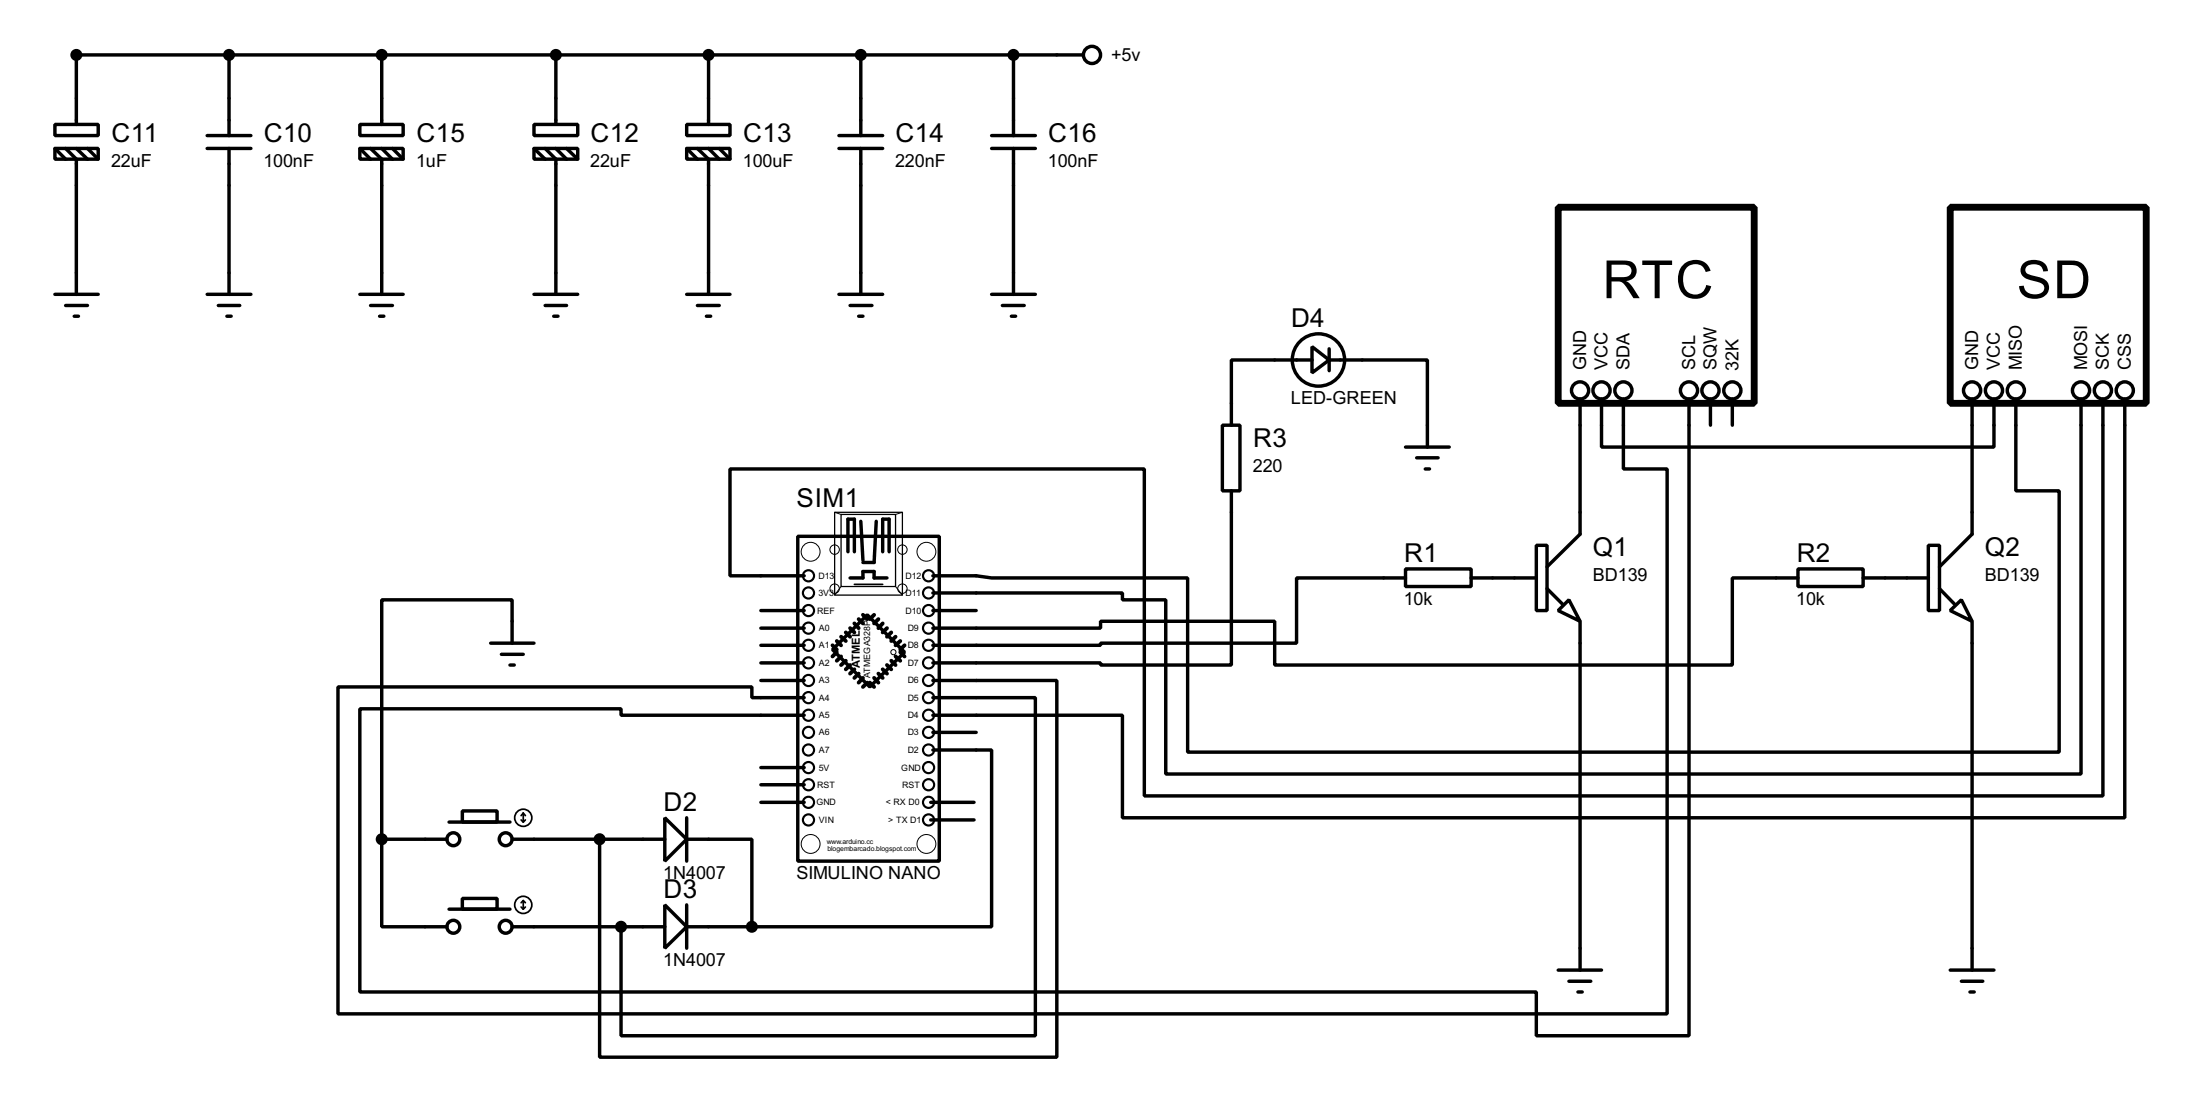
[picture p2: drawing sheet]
<svg xmlns="http://www.w3.org/2000/svg" width="256mm" height="129mm" viewBox="0 0 256 129" stroke-linecap="round" stroke-linejoin="round" font-family="sans-serif">
<g fill="none" stroke="#000" stroke-width=".4">
<path d="M6.4 14.5h5.1v1.3h-5.1zM6.4 17.3h5.1v1.3h-5.1zM6.4 17.3l1.3 1.3M7.7 17.3l1.2 1.3v15.7M8.9 17.3l1.3 1.3M10.2 17.3l1.3 1.3M24.2 15.8h5.1M24.2 17.3h5.1M26.7 6.4v9.4M26.7 17.3v17M42 14.5h5v1.3h-5zM42 17.3h5v1.3h-5z"/>
<path d="M42 17.3l1.2 1.3M43.2 17.3l1.3 1.3v15.7M44.5 6.4v8.1M44.5 17.3l1.3 1.3M45.8 17.3l1.2 1.3M62.3 14.5h5.1v1.3h-5.1zM62.3 17.3h5.1v1.3h-5.1zM62.3 17.3l1.3 1.3M63.6 17.3l1.2 1.3v15.7M64.8 6.4v8.1M64.8 17.3l1.3 1.3M66.1 17.3l1.3 1.3"/>
<path d="M80.1 14.5h5v1.3h-5zM80.1 17.3h5v1.3h-5zM80.1 17.3l1.2 1.3M81.3 17.3l1.3 1.3v15.7M82.6 6.4v8.1M82.6 17.3l1.3 1.3M83.9 17.3l1.2 1.3M97.8 15.8h5.1M97.8 17.3h5.1M100.4 6.4v9.4M100.4 17.3v17M115.6 15.8h5.1"/>
<path d="M115.6 17.3h5.1M118.2 6.4v9.4M118.2 17.3v17M126.3 6.4h-117.4v8.1M6.4 34.3h5.1M7.7 35.6h2.5M8.7 36.9h.5M24.2 34.3h5.1M25.5 35.6h2.5M26.5 36.9h.5M42 34.3h5M43.2 35.6h2.6"/>
<path d="M44.3 36.9h.5M62.3 34.3h5.1M63.6 35.6h2.5M64.6 36.9h.5M80.1 34.3h5M81.3 35.6h2.6M82.4 36.9h.5M97.8 34.3h5.1M99.1 35.6h2.6M100.1 36.9h.5M115.6 34.3h5.1M116.9 35.6h2.5"/>
<path d="M117.9 36.9h.5M142.5 49.6h2.1v7.6h-2.1zM143.6 57.2v20.3h-15.3v-.2h-19.5M153 40.4l2 1.6-2 1.5zM153 42h-9.4v7.6M155 42h11.4v10.1M155 40.7v2.5M163.9 52.1h5.1M165.2 53.4h2.5M166.2 54.7h.5M184.2 46.5v15.8l-3.8 3.8M186.7 46.5v5.6h45.8v-5.6"/>
<path d="M189.3 46.5v8.2h5.1v63.5h-155v-38.1h48.3v1.2h6.1M196.9 46.5v74.2h-17.8v-5.1h-137.1v-33h30.4v.8h21.4M199.4 46.5v3.1M202 46.5v3.1M229.9 46.5v15.8l-3.8 3.8M235 46.5v10.7h5.1v30.5h-101.6v-20.3h-22.9l-1.8-.3h-5M242.6 46.5v43.7h-106.7v-20.3h-5v-.8h-22.1M245.2 46.5v46.3h-111.8v-38.1h-48.3v12.4h8.7M247.7 46.5v48.8h-116.8v-11.9h-22.1M57.2 75h5.1M58.5 76.3h2.5M59.5 77.5h.5"/>
<path d="M59.7 75v-5.1h-15.2v27.9M88.7 79.3h5.1M88.7 75.2h5.1M88.7 73.2h5.1M88.7 71.2h5.1M88.7 77.3h5.1M93 62.5h16.5v37.9h-16.5zM97.1 75.7l4-4 4.4 4.3-4.1 4.1zM98.9 64.3v-3.8h.7v3.8M99.1 67.4h1.5v-.8h1.3v.8h1.5M100.4 60.8l.2 4.5M102.2 60.8l-.3 4.8h-1.3"/>
<path d="M102.9 64.3v-3.8h.8v3.8M108.8 79.3h14.4v43.9h-53.3v-25.4M108.8 71.2h5M163.9 66.3h7.6v2.1h-7.6zM163.9 67.4h-12.7v7.6h-22.9v.2h-19.5M171.5 67.4h7.6M179.1 63.6h1.3v7.6h-1.3zM180.4 68.6l1.8 1.8M182.9 69.9l1.3 2.5-2.5-1.2zM184.2 72.4v40.7M209.6 66.3h7.6v2.1h-7.6zM209.6 67.4h-7.6v10.1h-53.4v-5.1h-20.3v.8h-19.5"/>
<path d="M217.2 67.4h7.6M224.8 63.6h1.3v7.6h-1.3zM226.1 68.6l1.8 1.8M227.4 71.2l1.3-1.3 1.2 2.5zM229.9 72.4v40.7M44.5 97.8v10.2h7.6M44.5 97.8h7.6M52.4 95.8h7.1M53.9 94.5h4.1v1.3h-4.1zM59.7 97.8h17.8M77.5 95.3l2.6 2.5-2.6 2.6zM80.1 97.8h7.6v10.2"/>
<path d="M80.1 95.3v5.1M88.7 93.5h5.1M88.7 91.5h5.1M88.7 89.5h5.1M108.5 93.5h5.1M108.5 95.6h5.1M108.8 87.4h6.8v20.6h-27.9M108.8 81.3h11.9v39.4h-48.3v-12.7M108.8 85.4h5M52.4 106h7.1M53.9 104.7h4.1v1.3h-4.1zM59.7 108h17.8"/>
<path d="M77.5 105.5l2.6 2.5-2.6 2.5zM80.1 108h7.6M80.1 105.5v5M181.7 113.1h5M182.9 114.4h2.6M184 115.6h.5M227.4 113.1h5.1M228.7 114.4h2.5M229.7 115.6h.5"/>
<circle cx="127.3" cy="6.4" r="1"/>
<circle cx="153.7" cy="42" r="3.1"/>
<circle cx="184.2" cy="45.5" r="1"/>
<circle cx="186.7" cy="45.5" r="1"/>
<circle cx="189.2" cy="45.5" r="1"/>
<circle cx="196.9" cy="45.5" r="1"/>
<circle cx="199.4" cy="45.5" r="1"/>
<circle cx="201.9" cy="45.5" r="1"/>
<circle cx="229.9" cy="45.5" r="1"/>
<circle cx="232.4" cy="45.5" r="1"/>
<circle cx="235" cy="45.5" r="1"/>
<circle cx="242.6" cy="45.5" r="1"/>
<circle cx="245.1" cy="45.5" r="1"/>
<circle cx="247.7" cy="45.5" r="1"/>
<circle cx="52.8" cy="97.8" r=".75"/>
<circle cx="58.9" cy="97.8" r=".75"/>
<circle cx="52.8" cy="108" r=".75"/>
<circle cx="58.9" cy="108" r=".75"/>
</g>
<g fill="#000" stroke="#000" stroke-width=".4">
<circle cx="8.9" cy="6.4" r=".5"/>
<circle cx="26.7" cy="6.4" r=".5"/>
<circle cx="44.5" cy="6.4" r=".5"/>
<circle cx="64.8" cy="6.4" r=".5"/>
<circle cx="82.6" cy="6.4" r=".5"/>
<circle cx="100.3" cy="6.4" r=".5"/>
<circle cx="118.1" cy="6.4" r=".5"/>
<circle cx="44.5" cy="97.8" r=".5"/>
<circle cx="69.9" cy="97.8" r=".5"/>
<circle cx="72.4" cy="108" r=".5"/>
<circle cx="87.6" cy="108" r=".5"/>
</g>
<g fill="none" stroke="#000" stroke-width=".2">
<path d="M99.6 68.1h3.3M60.8 95.6l.2 .2M61 94.8v1M61 94.8l-.2 .3M61 94.8l.3 .3M61.3 95.6l-.3 .2M60.8 105.7l.2 .3M61 105v1M61 105l-.2 .2M61 105l.3 .2M61.3 105.7l-.3 .3"/>
<circle cx="61" cy="95.3" r="1"/>
<circle cx="61" cy="105.5" r="1"/>
</g>
<g fill="none" stroke="#000" stroke-width=".12">
<path d="M97.3 59.7l.8 .3M105.2 59.7l-.8 .3M98.1 68.4l-.8 1M104.4 68.4l.8 1"/>
<circle cx="94.5" cy="64.3" r="1.1"/>
<circle cx="97.3" cy="64.1" r=".55"/>
<circle cx="97.3" cy="68.6" r=".55"/>
<circle cx="104.1" cy="76" r=".3"/>
<circle cx="105.2" cy="68.6" r=".55"/>
<circle cx="105.2" cy="64.1" r=".55"/>
<circle cx="108" cy="64.3" r="1.1"/>
<circle cx="94.5" cy="98.4" r="1.1"/>
<circle cx="108" cy="98.4" r="1.1"/>
</g>
<path d="M97.3 59.7h7.9v9.7h-7.9zM98.1 60h6.3v8.4h-6.3z" fill="none" stroke="#000" stroke-width=".15"/>
<g fill="none" stroke="#000" stroke-width=".45">
<path d="M97.1 75.2l.5 .5M97.6 76l-.5 .5M97.6 74.7l.5 .5M98.1 76.5l-.5 .5M98.1 74.2l.5 .5M98.6 77l-.5 .5M98.6 73.7l.5 .5M99.1 77.5l-.5 .5M99.1 73.2l.5 .5M99.6 78l-.5 .5M99.6 72.7l.5 .5M100.1 78.5l-.5 .5"/>
<path d="M100.1 72.2l.5 .5M100.6 79l-.5 .6M100.6 71.7l.5 .5M101.1 79.6l-.5 .5M101.4 79.6l.5 .5M101.9 71.7l-.5 .5M101.9 79l.5 .6M102.4 72.2l-.5 .5M102.4 78.5l.5 .5M102.9 72.7l-.5 .5M102.9 78l.5 .5M103.4 73.2l-.5 .5"/>
<path d="M103.4 77.5l.5 .5M103.9 73.7l-.5 .5M103.9 77l.5 .5M104.4 74.2l-.5 .5M104.4 76.5l.6 .5M105 74.7l-.6 .5M105 76l.5 .5M105.5 75.2l-.5 .5"/>
</g>
<g fill="none" stroke="#000" stroke-width=".25">
<circle cx="94.2" cy="75.2" r=".65"/>
<circle cx="94.2" cy="77.3" r=".65"/>
<circle cx="94.2" cy="69.1" r=".65"/>
<circle cx="94.2" cy="67.1" r=".65"/>
<circle cx="94.2" cy="71.2" r=".65"/>
<circle cx="94.2" cy="79.3" r=".65"/>
<circle cx="94.2" cy="73.2" r=".65"/>
<circle cx="108.2" cy="73.2" r=".65"/>
<circle cx="108.2" cy="69.1" r=".65"/>
<circle cx="108.2" cy="67.1" r=".65"/>
<circle cx="108.2" cy="71.2" r=".65"/>
<circle cx="108.2" cy="79.3" r=".65"/>
<circle cx="108.2" cy="75.2" r=".65"/>
<circle cx="108.2" cy="77.3" r=".65"/>
<circle cx="94.2" cy="95.6" r=".65"/>
<circle cx="94.2" cy="83.4" r=".65"/>
<circle cx="94.2" cy="81.3" r=".65"/>
<circle cx="94.2" cy="89.5" r=".65"/>
<circle cx="94.2" cy="93.5" r=".65"/>
<circle cx="94.2" cy="87.4" r=".65"/>
<circle cx="94.2" cy="85.4" r=".65"/>
<circle cx="94.2" cy="91.5" r=".65"/>
<circle cx="108.2" cy="81.3" r=".65"/>
<circle cx="108.2" cy="93.5" r=".65"/>
<circle cx="108.2" cy="91.5" r=".65"/>
<circle cx="108.2" cy="87.4" r=".65"/>
<circle cx="108.2" cy="85.4" r=".65"/>
<circle cx="108.2" cy="83.4" r=".65"/>
<circle cx="108.2" cy="95.6" r=".65"/>
<circle cx="108.2" cy="89.5" r=".65"/>
</g>
<path d="M181.7 24.2h22.8v22.8h-22.8zM227.4 24.2h22.8v22.8h-22.8z" fill="none" stroke="#000" stroke-width=".8"/>
<g font-size="6.9">
<text x="186.8" y="34.7">RTC</text>
<text x="235.1" y="34.7">SD</text>
</g>
<g font-size="3.4">
<text x="13" y="16.6">C11</text>
<text x="30.8" y="16.6">C10</text>
<text x="48.6" y="16.6">C15</text>
<text x="68.9" y="16.6">C12</text>
<text x="86.7" y="16.6">C13</text>
<text x="104.4" y="16.6">C14</text>
<text x="122.2" y="16.6">C16</text>
<text x="150.5" y="38.1">D4</text>
<text x="146.1" y="52.1">R3</text>
<text x="92.9" y="59.1">SIM1</text>
<text x="163.7" y="65.5">R1</text>
<text x="185.7" y="64.8">Q1</text>
<text x="209.5" y="65.5">R2</text>
<text x="231.4" y="64.8">Q2</text>
<text x="77.4" y="94.5">D2</text>
<text x="77.4" y="104.7">D3</text>
</g>
<g font-size="2.4">
<text x="129.6" y="7.1">+5v</text>
<text x="13" y="19.5">22uF</text>
<text x="30.7" y="19.5">100nF</text>
<text x="48.5" y="19.5">1uF</text>
<text x="68.8" y="19.5">22uF</text>
<text x="86.6" y="19.5">100uF</text>
<text x="104.4" y="19.5">220nF</text>
<text x="122.2" y="19.5">100nF</text>
<text x="150.5" y="47.1">LED-GREEN</text>
<text x="184.9" y="43.2" transform="rotate(-90 184.9 43.2)">GND</text>
<text x="187.4" y="43.2" transform="rotate(-90 187.4 43.2)">VCC</text>
<text x="190" y="43.2" transform="rotate(-90 190 43.2)">SDA</text>
<text x="197.6" y="43.2" transform="rotate(-90 197.6 43.2)">SCL</text>
<text x="200.1" y="43.2" transform="rotate(-90 200.1 43.2)">SQW</text>
<text x="202.7" y="43.2" transform="rotate(-90 202.7 43.2)">32K</text>
<text x="230.6" y="43.2" transform="rotate(-90 230.6 43.2)">GND</text>
<text x="233.2" y="43.2" transform="rotate(-90 233.2 43.2)">VCC</text>
<text x="235.7" y="43.2" transform="rotate(-90 235.7 43.2)">MISO</text>
<text x="243.3" y="43.2" transform="rotate(-90 243.3 43.2)">MOSI</text>
<text x="245.9" y="43.2" transform="rotate(-90 245.9 43.2)">SCK</text>
<text x="248.4" y="43.2" transform="rotate(-90 248.4 43.2)">CSS</text>
<text x="146.1" y="55.1">220</text>
<text x="163.7" y="70.5">10k</text>
<text x="185.7" y="67.8">BD139</text>
<text x="209.4" y="70.5">10k</text>
<text x="231.4" y="67.8">BD139</text>
<text x="77.3" y="102.5">1N4007</text>
<text x="92.8" y="102.5">SIMULINO NANO</text>
<text x="77.3" y="112.6">1N4007</text>
</g>
<text font-size="1.5" x="100.3" y="77.8" transform="rotate(-90 100.3 77.8)">ATMEL</text>
<g font-size="1.2">
<text x="95.3" y="71.5">REF</text>
<text x="95.4" y="69.5">3V3</text>
<text x="95.4" y="67.5">D13</text>
<text x="105.6" y="67.5">D12</text>
<text x="105.6" y="69.5">D11</text>
<text x="105.6" y="71.5">D10</text>
<text x="95.5" y="77.6">A2</text>
<text x="95.5" y="75.6">A1</text>
<text x="95.5" y="73.6">A0</text>
<text x="105.8" y="73.6">D9</text>
<text x="105.8" y="75.6">D8</text>
<text x="105.8" y="77.6">D7</text>
<text x="95.5" y="83.7">A5</text>
<text x="95.5" y="81.7">A4</text>
<text x="95.5" y="79.7">A3</text>
<text x="101.5" y="79" transform="rotate(-90 101.5 79)">ATMEGA328P</text>
<text x="105.8" y="79.7">D6</text>
<text x="105.8" y="81.7">D5</text>
<text x="105.8" y="83.7">D4</text>
<text x="95.5" y="89.8">5V</text>
<text x="95.5" y="87.8">A7</text>
<text x="95.5" y="85.7">A6</text>
<text x="105.1" y="89.8">GND</text>
<text x="105.8" y="85.7">D3</text>
<text x="105.8" y="87.8">D2</text>
<text x="95.2" y="93.8">GND</text>
<text x="95.3" y="91.8">RST</text>
<text x="95.5" y="95.9">VIN</text>
<text x="103.3" y="93.8">&lt; RX D0</text>
<text x="103.6" y="95.9">&gt; TX D1</text>
<text x="105.2" y="91.8">RST</text>
</g>
<g font-size=".9">
<text x="96.4" y="98.4">www.arduino.cc</text>
<text x="96.5" y="99.2">blogembarcado.blogspot.com</text>
</g>
</svg>
